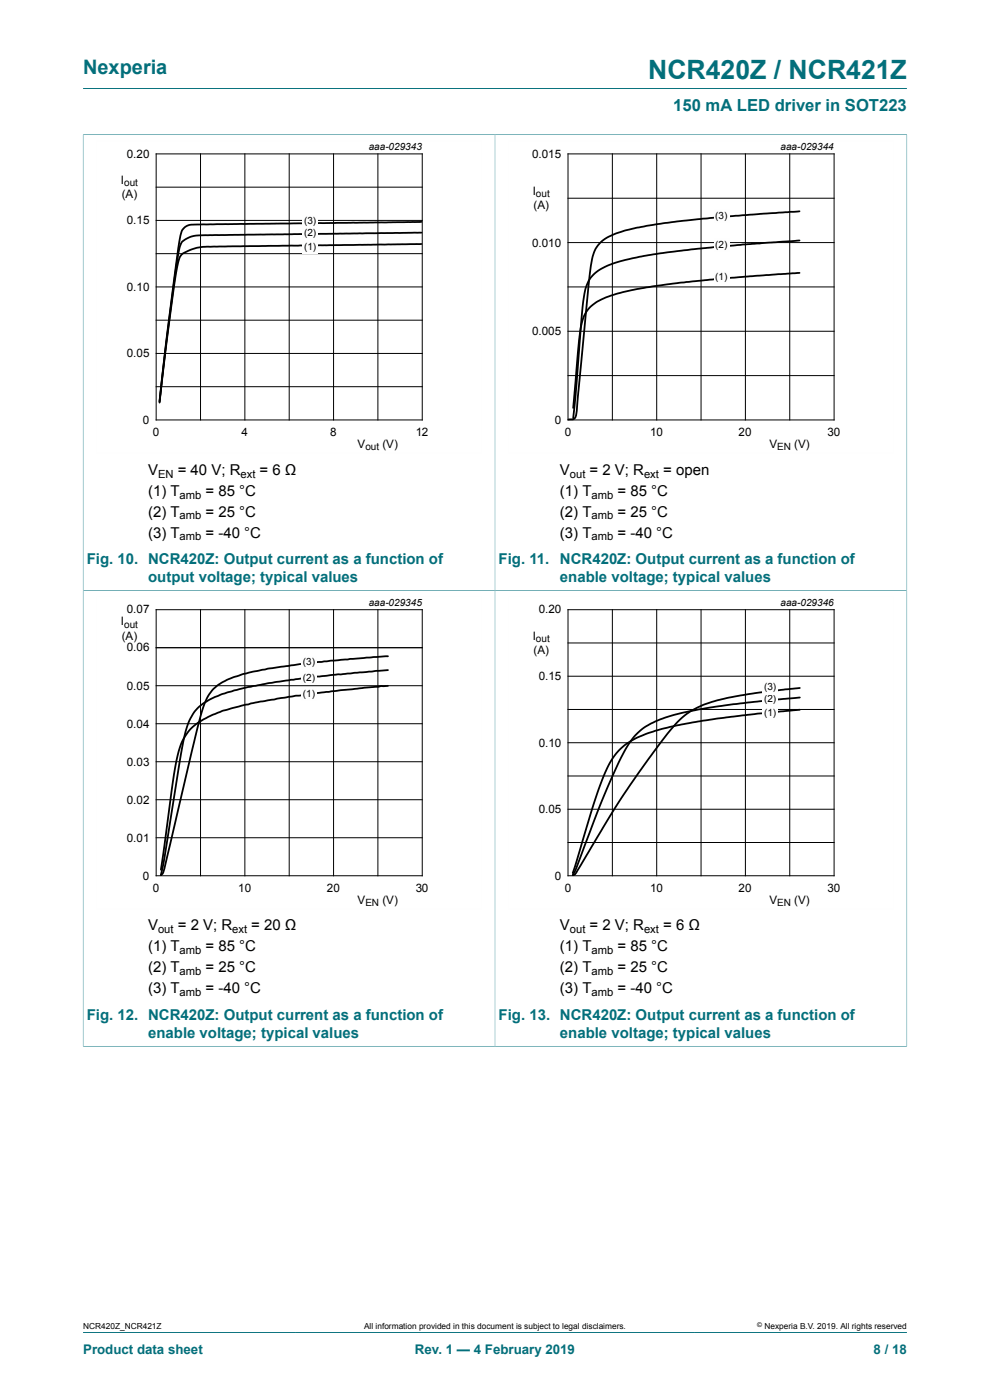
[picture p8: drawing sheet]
<svg xmlns="http://www.w3.org/2000/svg" width="210mm" height="297mm" viewBox="0 0 210 297" stroke-linecap="round" stroke-linejoin="round" font-family="sans-serif">
<path d="M17.6 18.8h174.8M17.6 28.5v96.8h87.4v-96.7h-87.4" fill="none" stroke="#036f7b" stroke-width=".21"/>
<path d="M102.3 29.8h-81.9v66.3h81.9" fill="none" stroke="#fefefe" stroke-width=".21"/>
<g fill="none" stroke="#000" stroke-width=".21">
<path d="M33.1 32.6h56.5v56.5h-56.5zM33.1 39.7h56.5M42.5 32.6v56.5M51.9 32.6v56.5M61.3 32.6v56.5M70.8 32.6v56.5M80.2 32.6v56.5M33.1 53.8h56.5M33.1 46.8h56.5M33.1 75h56.5M33.1 67.9h56.5M33.1 60.9h56.5"/>
<path d="M33.1 82h56.5"/>
</g>
<path d="M89.4 47.1l-47.5 .5a3 3 0 0 0-3.5 1.9l-.5 2.7-1.3 9.3-2.8 23.6M89.4 49.4l-47.5 .6a4.7 4.7 0 0 0-3.5 1.7 78.6 78.6 0 0 0-1.8 10.9l-2.8 22.7M89.4 51.8l-45.3 .5-2.2 .2-1.2 .4a5.7 5.7 0 0 0-2.5 1.5 77.3 77.3 0 0 0-2.1 12.3l-2.3 18.7" fill="none" stroke="#000" stroke-width=".38"/>
<g fill="#fefefe">
<path d="M64.2 51.1h3.3v2.8h-3.3z"/>
<path d="M64.2 45.7h3.3v2.8h-3.3z"/>
<path d="M64.2 48.2h3.3v2.8h-3.3z"/>
</g>
<path d="M192.4 28.5v96.8h-87.4v-96.7h87.4" fill="none" stroke="#036f7b" stroke-width=".21"/>
<path d="M120.5 32.6h56.4v56.5h-56.4zM129.9 32.6v56.5M139.3 32.6v56.5M148.7 32.6v56.5M158.1 32.6v56.5M167.5 32.6v56.5M120.5 42.1h56.4M120.5 51.5h56.4M120.5 60.9h56.4M120.5 70.3h56.4M120.5 79.7h56.4" fill="none" stroke="#000" stroke-width=".21"/>
<path d="M189.6 29.8h-81.8v66.3h81.8" fill="none" stroke="#fefefe" stroke-width=".21"/>
<path d="M169.6 44.8l-15.5 1.1-10.5 1.1-8.5 1.3-2.5 .6-2.7 1a6.7 6.7 0 0 0-4.5 6l-.5 4.4-2.5 26.6a3.2 3.2 0 0 1-.6 1.9l-1.2 .2M169.6 51l-16 1.2-13.5 1.5-7.5 1.5-2.3 .6-2 .9a7.2 7.2 0 0 0-4.5 6.4l-2.2 25.6M169.6 57.9l-18 1.3-10 1.1-4.5 .7-4.8 .9-2.7 .8-2 .8a7.1 7.1 0 0 0-4.4 6l-.5 4.5-1.1 12.5" fill="none" stroke="#000" stroke-width=".38"/>
<g fill="#fefefe">
<path d="M151.4 57.6h3.3v2.8h-3.3z"/>
<path d="M151.4 50.6h3.3v2.9h-3.3z"/>
<path d="M151.4 44.5h3.3v2.8h-3.3z"/>
</g>
<path d="M17.6 222h87.4v-96.7h-87.4v96.7" fill="none" stroke="#036f7b" stroke-width=".21"/>
<path d="M33.1 137.4h56.5M33.1 129.3h56.5v56.5h-56.5zM42.5 129.3v56.5M51.9 129.3v56.5M61.3 129.3v56.5M70.8 129.3v56.5M80.2 129.3v56.5M33.1 145.5h56.5M33.1 153.5h56.5M33.1 161.6h56.5M33.1 169.7h56.5M33.1 177.7h56.5" fill="none" stroke="#000" stroke-width=".21"/>
<path d="M102.3 126.5h-81.9v66.3h81.9" fill="none" stroke="#fefefe" stroke-width=".21"/>
<path d="M82.3 139.2l-12 .9-13.4 1.7-5.4 1.2-2 .7-1.8 .8a8.2 8.2 0 0 0-4.7 5.8l-2.2 8.8-5.6 23.6a5.8 5.8 0 0 1-1.1 3M82.3 142.2l-15.1 1.3-10.3 1.4-7.2 1.6-2.7 .8-3 1.4a9.2 9.2 0 0 0-4.7 6.6l-1 5.1-3.4 21.6-.8 3.6M82.3 145.5h-1.5l-14.1 1.6-11.5 1.7-8 2-2.2 .9-2.3 1.2a10.5 10.5 0 0 0-5.2 8l-.9 5.2-2.5 18.4" fill="none" stroke="#000" stroke-width=".38"/>
<g fill="#fefefe">
<path d="M63.9 145.8h3.3v2.9h-3.3z"/>
<path d="M63.9 142.5h3.3v2.8h-3.3z"/>
<path d="M63.9 139.1h3.3v2.9h-3.3z"/>
</g>
<path d="M192.4 222h-87.4v-96.7h87.4v96.7" fill="none" stroke="#036f7b" stroke-width=".21"/>
<path d="M189.6 126.5h-81.8v66.3h81.8" fill="none" stroke="#fefefe" stroke-width=".21"/>
<g fill="none" stroke="#000" stroke-width=".21">
<path d="M120.5 129.3h56.4v56.5h-56.4zM120.5 136.4h56.4M129.9 129.3v56.5M139.3 129.3v56.5M148.7 129.3v56.5M158.1 129.3v56.5M167.5 129.3v56.5M120.5 157.6h56.4M120.5 150.5h56.4M120.5 143.5h56.4M120.5 178.7h56.4M120.5 171.7h56.4"/>
<path d="M120.5 164.6h56.4"/>
</g>
<path d="M169.7 146l-8.6 .9-7 1.2-5 1.5-2.4 1.1-1.3 .9-1.8 1.7-2 2.4-6.6 8.9-4.5 6.7-7.7 12.8a2.32 2.32 0 0 1-1.3 1.6l.7-1.5 6.1-15.7 2.7-6.3 1.5-3a14.6 14.6 0 0 1 10.1-7.4l5.6-1.3 7.2-1.1 14.3-1.4M169.7 150.6l-8.9 .8-8.7 1-8.5 1.5-3.2 .7-3.2 1-2.2 .9-2.3 1.4a16 16 0 0 0-5.2 8.1l-1.9 5.5-4.1 13.7" fill="none" stroke="#000" stroke-width=".38"/>
<g fill="#fefefe">
<path d="M161.8 147h3.3v2.8h-3.3z"/>
<path d="M161.8 149.8h3.3v2.9h-3.3z"/>
<path d="M161.8 144.5h3.3v2.9h-3.3z"/>
</g>
<path d="M17.6 282.6h174.8" fill="none" stroke="#036f7b" stroke-width=".21"/>
<text font-size="5.6" fill="#036f7b" x="137.5" y="16.8">NCR420Z / NCR421Z</text>
<text font-size="4.2" fill="#036f7b" x="17.6" y="15.6">Nexperia</text>
<text font-size="3.5" fill="#036f7b" x="142.8" y="23.7">150 mA LED driver in SOT223</text>
<g font-size="3.2">
<text x="31.4" y="100.7">V</text>
<text x="37.7" y="100.7">= 40 V; R</text>
<text x="55.1" y="100.7">= 6 Ω</text>
<text x="118.8" y="100.7">V</text>
<text x="125.1" y="100.7">= 2 V; R</text>
<text x="140.7" y="100.7">= open</text>
<text x="31.4" y="105.1">(1) T</text>
<text x="43.6" y="105.1">= 85 °C</text>
<text x="118.8" y="105.1">(1) T</text>
<text x="131" y="105.1">= 85 °C</text>
<text x="31.4" y="109.6">(2) T</text>
<text x="43.6" y="109.6">= 25 °C</text>
<text x="118.8" y="109.6">(2) T</text>
<text x="131" y="109.6">= 25 °C</text>
<text x="31.4" y="114">(3) T</text>
<text x="43.6" y="114">= -40 °C</text>
<text x="118.8" y="114">(3) T</text>
<text x="131" y="114">= -40 °C</text>
<text x="31.4" y="197.4">V</text>
<text x="37.7" y="197.4">= 2 V; R</text>
<text x="53.3" y="197.4">= 20 Ω</text>
<text x="118.8" y="197.4">V</text>
<text x="125.1" y="197.4">= 2 V; R</text>
<text x="140.7" y="197.4">= 6 Ω</text>
<text x="31.4" y="201.8">(1) T</text>
<text x="43.6" y="201.8">= 85 °C</text>
<text x="118.8" y="201.8">(1) T</text>
<text x="131" y="201.8">= 85 °C</text>
<text x="31.4" y="206.3">(2) T</text>
<text x="43.6" y="206.3">= 25 °C</text>
<text x="118.8" y="206.3">(2) T</text>
<text x="131" y="206.3">= 25 °C</text>
<text x="31.4" y="210.7">(3) T</text>
<text x="43.6" y="210.7">= -40 °C</text>
<text x="118.8" y="210.7">(3) T</text>
<text x="131" y="210.7">= -40 °C</text>
</g>
<g font-size="3.2" fill="#036f7b">
<text x="18.4" y="119.6">Fig. 10. NCR420Z: Output current as a function of</text>
<text x="105.8" y="119.6">Fig. 11.</text>
<text x="118.8" y="119.6">NCR420Z: Output current as a function of</text>
<text x="31.4" y="123.4">output voltage; typical values</text>
<text x="118.8" y="123.4">enable voltage; typical values</text>
<text x="18.4" y="216.3">Fig. 12. NCR420Z: Output current as a function of</text>
<text x="31.4" y="220.1">enable voltage; typical values</text>
<text x="105.8" y="216.3">Fig. 13. NCR420Z: Output current as a function of</text>
<text x="118.8" y="220.1">enable voltage; typical values</text>
</g>
<g font-size="2.8" fill="#036f7b">
<text x="17.6" y="287.2">Product data sheet</text>
<text x="88" y="287.2">Rev. 1 — 4 February 2019</text>
<text x="185.3" y="287.2">8 / 18</text>
</g>
<g font-size="2.5">
<text x="26.9" y="33.4">0.20</text>
<text x="112.9" y="33.4">0.015</text>
<text x="25.6" y="39">I</text>
<text x="25.8" y="42">(A)</text>
<text x="113" y="41.4">I</text>
<text x="26.9" y="47.5">0.15</text>
<text x="113.2" y="44.3">(A)</text>
<text x="112.9" y="52.3">0.010</text>
<text x="26.9" y="61.7">0.10</text>
<text x="112.9" y="71.1">0.005</text>
<text x="26.9" y="75.8">0.05</text>
<text x="30.3" y="89.9">0</text>
<text x="117.7" y="89.9">0</text>
<text x="32.4" y="92.4">0</text>
<text x="51.2" y="92.4">4</text>
<text x="70" y="92.4">8</text>
<text x="75.9" y="95">V</text>
<text x="81.1" y="95">(V)</text>
<text x="88.2" y="92.4">12</text>
<text x="119.8" y="92.4">0</text>
<text x="137.9" y="92.4">10</text>
<text x="156.7" y="92.4">20</text>
<text x="163.2" y="95">V</text>
<text x="168.5" y="95">(V)</text>
<text x="175.5" y="92.4">30</text>
<text x="26.9" y="130.1">0.07</text>
<text x="114.3" y="130.1">0.20</text>
<text x="25.6" y="132.7">I</text>
<text x="25.8" y="135.7">(A)</text>
<text x="113" y="135.7">I</text>
<text x="26.9" y="138.2">0.06</text>
<text x="113.2" y="138.7">(A)</text>
<text x="26.9" y="146.3">0.05</text>
<text x="114.3" y="144.2">0.15</text>
<text x="26.9" y="154.3">0.04</text>
<text x="114.3" y="158.4">0.10</text>
<text x="26.9" y="162.4">0.03</text>
<text x="26.9" y="170.5">0.02</text>
<text x="114.3" y="172.5">0.05</text>
<text x="26.9" y="178.5">0.01</text>
<text x="30.3" y="186.6">0</text>
<text x="32.4" y="189.1">0</text>
<text x="50.5" y="189.1">10</text>
<text x="69.3" y="189.1">20</text>
<text x="75.9" y="191.7">V</text>
<text x="81.1" y="191.7">(V)</text>
<text x="88.2" y="189.1">30</text>
<text x="117.7" y="186.6">0</text>
<text x="119.8" y="189.1">0</text>
<text x="137.9" y="189.1">10</text>
<text x="156.7" y="189.1">20</text>
<text x="163.2" y="191.7">V</text>
<text x="168.5" y="191.7">(V)</text>
<text x="175.5" y="189.1">30</text>
</g>
<g font-size="2.4">
<text x="33.5" y="101.3">EN</text>
<text x="51" y="101.3">ext</text>
<text x="120.9" y="101.3">out</text>
<text x="136.6" y="101.3">ext</text>
<text x="38.1" y="105.8">amb</text>
<text x="125.5" y="105.8">amb</text>
<text x="38.1" y="110.2">amb</text>
<text x="125.5" y="110.2">amb</text>
<text x="38.1" y="114.6">amb</text>
<text x="125.5" y="114.6">amb</text>
<text x="33.5" y="198">out</text>
<text x="38.1" y="202.4">amb</text>
<text x="49.3" y="198">ext</text>
<text x="120.9" y="198">out</text>
<text x="125.5" y="202.4">amb</text>
<text x="136.6" y="198">ext</text>
<text x="38.1" y="206.9">amb</text>
<text x="125.5" y="206.9">amb</text>
<text x="38.1" y="211.3">amb</text>
<text x="125.5" y="211.3">amb</text>
</g>
<g font-size="2.1">
<text x="78.2" y="31.8">aaa-029343</text>
<text x="165.6" y="31.8">aaa-029344</text>
<text x="26.3" y="39.5">out</text>
<text x="113.7" y="41.9">out</text>
<text x="64.5" y="47.6">(3)</text>
<text x="151.7" y="46.4">(3)</text>
<text x="64.5" y="53">(1)</text>
<text x="64.5" y="50.1">(2)</text>
<text x="151.7" y="52.6">(2)</text>
<text x="151.7" y="59.5">(1)</text>
<text x="77.5" y="95.5">out</text>
<text x="164.9" y="95.5">EN</text>
<text x="78.2" y="128.5">aaa-029345</text>
<text x="165.6" y="128.5">aaa-029346</text>
<text x="26.3" y="133.2">out</text>
<text x="113.7" y="136.2">out</text>
<text x="64.2" y="141.1">(3)</text>
<text x="64.2" y="147.8">(1)</text>
<text x="64.2" y="144.4">(2)</text>
<text x="162.1" y="148.9">(2)</text>
<text x="162.1" y="146.5">(3)</text>
<text x="162.1" y="151.8">(1)</text>
<text x="77.5" y="192.2">EN</text>
<text x="164.9" y="192.2">EN</text>
</g>
<g font-size="1.8">
<text x="17.6" y="282">NCR420Z_NCR421Z</text>
<text x="77.2" y="282">All information provided in this document is subject to legal disclaimers.</text>
<text x="162.2" y="282">Nexperia B.V. 2019. All rights reserved</text>
</g>
<text font-size="1.4" x="160.6" y="281.6">©</text>
</svg>
